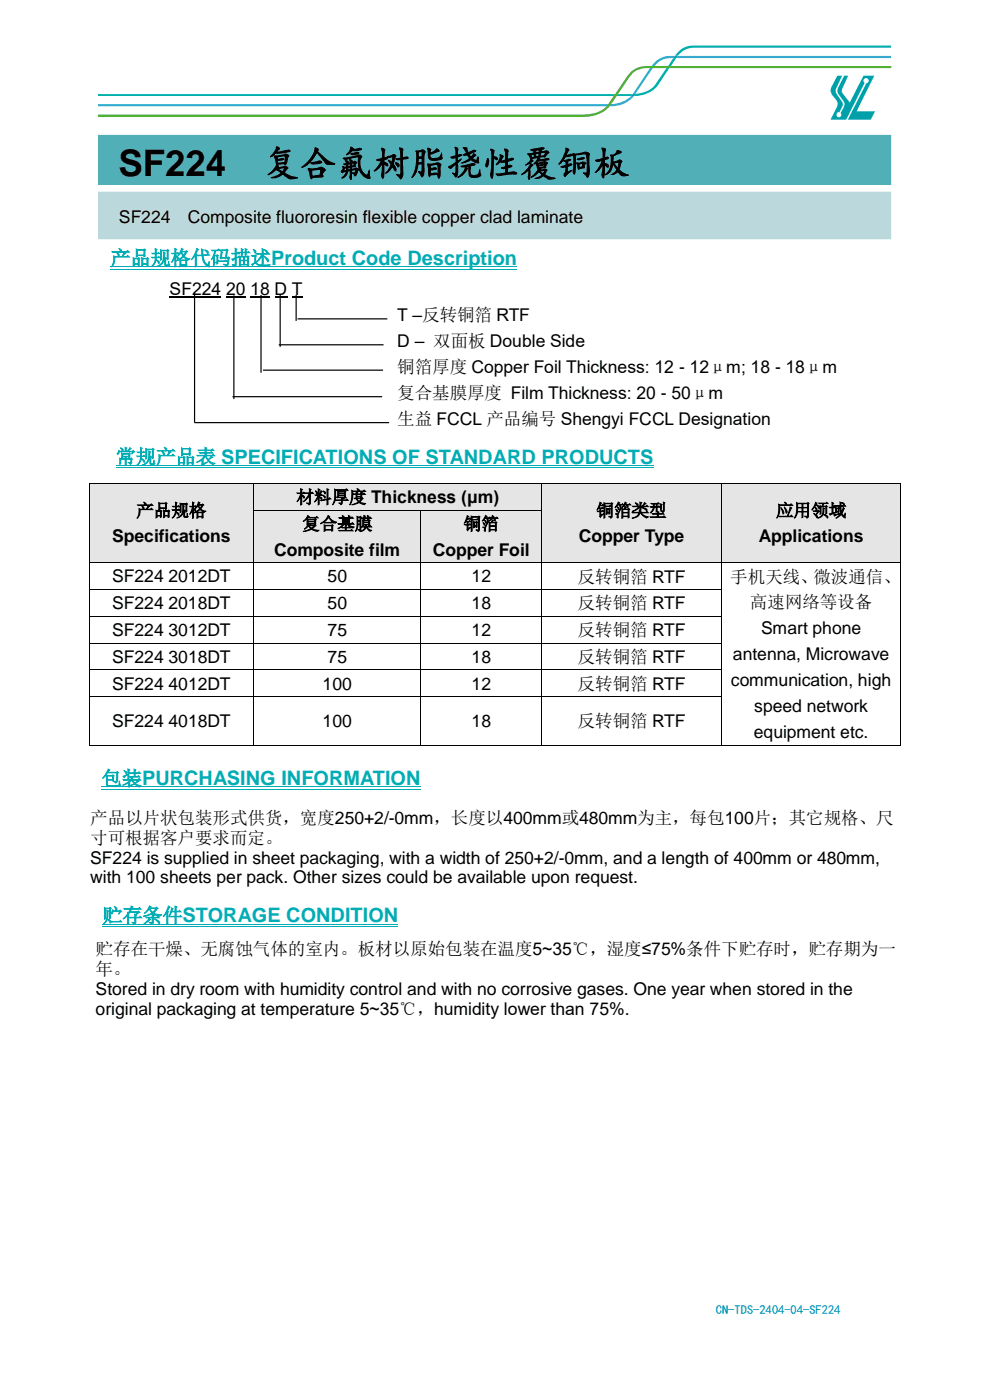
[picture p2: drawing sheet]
<svg xmlns="http://www.w3.org/2000/svg" width="210mm" height="297mm" viewBox="0 0 210 297" stroke-linecap="round" stroke-linejoin="round" font-family="sans-serif">
<path d="M20.8 40.7h168.3v10.1h-168.3z" fill="#bbd9dd"/>
<path d="M20.8 28.6h168.3v10.6h-168.3z" fill="#50afb7"/>
<path d="M20.8 24.3h103.1a5.8 5.8 0 0 0 5.7-3.1l3.4-5a5.2 5.2 0 0 1 5.3-2.2h50.8v.4h-51.9a5 5 0 0 0-4.5 3.1l-2.1 3.2a7.5 7.5 0 0 1-2.3 2.8 11.5 11.5 0 0 1-7 1.3h-100.5z" fill="#5cb531"/>
<path d="M20.8 20v.4h46h63.3l.4-.4zM131.1 20l-.4 .4h3.2l.3-.4zM134.8 19.9l-.3 .5a6.6 6.6 0 0 0 5-2.2l2.5-3.8h-.6l-1.9 2.8a5.1 5.1 0 0 1-4.7 2.7zM142.8 12.3l-1.1 1.7h.6l1.1-1.7zM144 10.9l-.8 .9h.6a4.4 4.4 0 0 1 3.6-1.7h41.7v-.5h-41.7a4.7 4.7 0 0 0-3.4 1.3z" fill="#00b1a9"/>
<path d="M130.5 20l-.4 .4h.6l.4-.4zM141.7 14l-.3 .4h.6l.3-.4z" fill="#009f41"/>
<path d="M20.8 22.1v.5h107.4a.59 .59 0 0 0 .8-.5zM129.6 22.1l-.3 .5a6.4 6.4 0 0 0 5.2-2.2h-.6a6.3 6.3 0 0 1-4.3 1.7zM137.9 14.4l-3.7 5.6 .6-.1 3.7-5.5zM139 13.1l-.8 .9h.6a4.5 4.5 0 0 1 4-1.7l.4-.5a5.4 5.4 0 0 0-4.2 1.3zM143.8 11.8l-.4 .5h45.7v-.5z" fill="#2fa8e1"/>
<path d="M129 22.1l-.3 .5h.6l.3-.5zM138.2 14l-.3 .4h.6l.3-.4z" fill="#00933f"/>
<path d="M134.1 20l-.2 .4a.63 .63 0 0 0 .9-.5zM143.2 11.8l-.4 .5h.6l.4-.5z" fill="#00959f"/>
<path d="M177.6 16.1h1.1l-1.2 2.5a1.71 1.71 0 0 0 .5 2.1l.6 .8a1.46 1.46 0 0 1-.2 1.8l-.4 .6a.53 .53 0 0 0-.5 .6 .53 .53 0 0 0 .8 .3 .53 .53 0 0 0 0-.9 2.86 2.86 0 0 0 .7-2.3l-1.2-1.8a1.88 1.88 0 0 1 .3-1.8l1-1.9h.8l-1.2 2.6a1.14 1.14 0 0 0 .4 1.5l1.2 1.5 2.9-5.6h2.3l-3.8 7.5h4l-1 1.8h-4.8l3.9-7.7a.55 .55 0 0 0 .4-.8 .55 .55 0 0 0-.8-.2 .55 .55 0 0 0 0 .9l-3.9 7.8h-3.3l1.3-2.6a1.57 1.57 0 0 0-.4-2l-.6-.7a1.79 1.79 0 0 1 .1-2.1z" fill="#00a0ab"/>
<path d="M36 63h11M48 63h4.1M53.1 63h4.1M58.3 63h2.7M61.9 63h2.2" fill="none" stroke="#000" stroke-width=".25"/>
<g fill="#e5e5e5">
<path d="M19 102.6h34.7v16.7h-34.7z" fill-rule="evenodd"/>
<path d="M20.8 105.5h31.1v5.5h-31.1z" fill-rule="evenodd"/>
<path d="M20.8 111h31.1v5.5h-31.1z" fill-rule="evenodd"/>
<path d="M53.9 102.6h60.9v5.5h-60.9z" fill-rule="evenodd"/>
<path d="M55.7 102.6h57.3v5.5h-57.3z" fill-rule="evenodd"/>
<path d="M115 102.6h37.9v16.7h-37.9z" fill-rule="evenodd"/>
<path d="M116.8 105.5h34.3v5.5h-34.3z" fill-rule="evenodd"/>
<path d="M116.8 111h34.3v5.5h-34.3z" fill-rule="evenodd"/>
<path d="M153.1 102.6h37.9v16.7h-37.9z" fill-rule="evenodd"/>
<path d="M154.9 105.5h34.3v5.5h-34.3z" fill-rule="evenodd"/>
<path d="M154.9 111h34.3v5.5h-34.3z" fill-rule="evenodd"/>
</g>
<g fill="#000">
<path d="M18.8 102.5h.2v.1h-.2z" fill-rule="evenodd"/>
<path d="M18.8 102.5h.2v.1h-.2z" fill-rule="evenodd"/>
<path d="M53.7 102.5h.2v.1h-.2z" fill-rule="evenodd"/>
<path d="M114.8 102.5h.2v.1h-.2z" fill-rule="evenodd"/>
<path d="M152.9 102.5h.2v.1h-.2z" fill-rule="evenodd"/>
<path d="M191 102.5h.2v.1h-.2z" fill-rule="evenodd"/>
<path d="M191 102.5h.2v.1h-.2z" fill-rule="evenodd"/>
</g>
<path d="M18.9 102.6v5.5M19 102.5h34.7M53.8 102.6v5.5M53.9 102.5h60.9M114.9 102.6v5.5M115 102.5h37.9M153 102.6v5.5M153.1 102.5h37.9M191.1 102.6v5.5" fill="none" stroke="#000" stroke-width=".21"/>
<g fill="#e5e5e5">
<path d="M53.9 108.3h35.3v11h-35.3z" fill-rule="evenodd"/>
<path d="M55.7 108.3h31.7v5.5h-31.7z" fill-rule="evenodd"/>
<path d="M55.7 113.8h31.7v5.5h-31.7z" fill-rule="evenodd"/>
<path d="M89.4 108.3h25.4v11h-25.4z" fill-rule="evenodd"/>
<path d="M91.2 108.3h21.8v5.5h-21.8z" fill-rule="evenodd"/>
<path d="M91.2 113.8h21.8v5.5h-21.8z" fill-rule="evenodd"/>
</g>
<g fill="#000">
<path d="M18.8 108.1h.2v.2h-.2z" fill-rule="evenodd"/>
<path d="M18.8 119.3h.2v.2h-.2z" fill-rule="evenodd"/>
<path d="M53.7 108.1h.2v.2h-.2z" fill-rule="evenodd"/>
<path d="M53.7 119.3h.2v.2h-.2z" fill-rule="evenodd"/>
<path d="M89.2 108.1h.2v.2h-.2z" fill-rule="evenodd"/>
<path d="M89.2 119.3h.2v.2h-.2z" fill-rule="evenodd"/>
<path d="M114.8 108.1h.2v.2h-.2z" fill-rule="evenodd"/>
<path d="M114.8 119.3h.2v.2h-.2z" fill-rule="evenodd"/>
<path d="M152.9 108.1h.2v.2h-.2z" fill-rule="evenodd"/>
<path d="M152.9 119.3h.2v.2h-.2z" fill-rule="evenodd"/>
<path d="M191 108.1h.2v.2h-.2z" fill-rule="evenodd"/>
<path d="M191 119.3h.2v.2h-.2z" fill-rule="evenodd"/>
<path d="M18.8 125h.2v.2h-.2z" fill-rule="evenodd"/>
<path d="M18.8 130.7h.2v.2h-.2z" fill-rule="evenodd"/>
<path d="M18.8 136.4h.2v.1h-.2z" fill-rule="evenodd"/>
<path d="M53.7 125h.2v.2h-.2z" fill-rule="evenodd"/>
<path d="M53.7 130.7h.2v.2h-.2z" fill-rule="evenodd"/>
<path d="M53.7 136.4h.2v.1h-.2z" fill-rule="evenodd"/>
<path d="M89.2 125h.2v.2h-.2z" fill-rule="evenodd"/>
<path d="M89.2 130.7h.2v.2h-.2z" fill-rule="evenodd"/>
<path d="M89.2 136.4h.2v.1h-.2z" fill-rule="evenodd"/>
<path d="M114.8 125h.2v.2h-.2z" fill-rule="evenodd"/>
<path d="M114.8 130.7h.2v.2h-.2z" fill-rule="evenodd"/>
<path d="M114.8 136.4h.2v.1h-.2z" fill-rule="evenodd"/>
<path d="M152.9 125h.2v.2h-.2z" fill-rule="evenodd"/>
<path d="M152.9 130.7h.2v.2h-.2z" fill-rule="evenodd"/>
<path d="M152.9 136.4h.2v.1h-.2z" fill-rule="evenodd"/>
<path d="M191 125h.2v.2h-.2z" fill-rule="evenodd"/>
<path d="M191 130.7h.2v.2h-.2z" fill-rule="evenodd"/>
<path d="M191 136.4h.2v.1h-.2z" fill-rule="evenodd"/>
<path d="M18.8 142h.2v.2h-.2z" fill-rule="evenodd"/>
<path d="M18.8 147.7h.2v.2h-.2z" fill-rule="evenodd"/>
<path d="M18.8 158.1h.2v.1h-.2z" fill-rule="evenodd"/>
<path d="M18.8 158.1h.2v.1h-.2z" fill-rule="evenodd"/>
<path d="M53.7 142h.2v.2h-.2z" fill-rule="evenodd"/>
<path d="M53.7 147.7h.2v.2h-.2z" fill-rule="evenodd"/>
<path d="M53.7 158.1h.2v.1h-.2z" fill-rule="evenodd"/>
<path d="M89.2 142h.2v.2h-.2z" fill-rule="evenodd"/>
<path d="M89.2 147.7h.2v.2h-.2z" fill-rule="evenodd"/>
<path d="M89.2 158.1h.2v.1h-.2z" fill-rule="evenodd"/>
<path d="M114.8 142h.2v.2h-.2z" fill-rule="evenodd"/>
<path d="M114.8 147.7h.2v.2h-.2z" fill-rule="evenodd"/>
<path d="M114.8 158.1h.2v.1h-.2z" fill-rule="evenodd"/>
<path d="M152.9 142h.2v.2h-.2z" fill-rule="evenodd"/>
<path d="M152.9 147.7h.2v.2h-.2z" fill-rule="evenodd"/>
<path d="M152.9 158.1h.2v.1h-.2z" fill-rule="evenodd"/>
<path d="M191 142h.2v.2h-.2z" fill-rule="evenodd"/>
<path d="M191 147.7h.2v.2h-.2z" fill-rule="evenodd"/>
<path d="M191 158.1h.2v.1h-.2z" fill-rule="evenodd"/>
<path d="M191 158.1h.2v.1h-.2z" fill-rule="evenodd"/>
</g>
<g fill="none" stroke="#000" stroke-width=".21">
<path d="M18.9 108.3v11M18.9 119.5v5.5M19 119.4h34.7M53.8 108.3v11M53.8 119.5v5.5M53.9 108.2h35.3M53.9 119.4h35.3M89.3 108.3v11M89.3 119.5v5.5M89.4 108.2h25.4M89.4 119.4h25.4M114.9 108.3v11"/>
<path d="M114.9 119.5v5.5M115 119.4h37.9M153 108.3v11M153 119.5v5.5M153.1 119.4h37.9M191.1 108.3v11M191.1 119.5v5.5M18.9 125.2v5.5M18.9 130.9v5.5M18.9 136.5v5.5M19 125.1h34.7M19 130.8h34.7"/>
<path d="M19 136.5h34.7M53.8 125.2v5.5M53.8 130.9v5.5M53.8 136.5v5.5M53.9 125.1h35.3M53.9 130.8h35.3M53.9 136.5h35.3M89.3 125.2v5.5M89.3 130.9v5.5M89.3 136.5v5.5M89.4 125.1h25.4M89.4 130.8h25.4"/>
<path d="M89.4 136.5h25.4M114.9 125.2v5.5M114.9 130.9v5.5M114.9 136.5v5.5M115 125.1h37.9M115 130.8h37.9M115 136.5h37.9M153 125.2v5.5M153 130.9v5.5M153 136.5v5.5M191.1 125.2v5.5M191.1 130.9v5.5"/>
<path d="M191.1 136.5v5.5M18.9 142.2v5.5M18.9 147.9v10.2M19 142.1h34.7M19 147.8h34.7M19 158.1h34.7M53.8 142.2v5.5M53.8 147.9v10.2M53.9 142.1h35.3M53.9 147.8h35.3M53.9 158.1h35.3M89.3 142.2v5.5"/>
<path d="M89.3 147.9v10.2M89.4 142.1h25.4M89.4 147.8h25.4M89.4 158.1h25.4M114.9 142.2v5.5M114.9 147.9v10.2M115 142.1h37.9M115 147.8h37.9M115 158.1h37.9M153 142.2v5.5M153 147.9v10.2M153.1 158.1h37.9"/>
<path d="M191.1 142.2v5.5M191.1 147.9v10.2"/>
</g>
<path d="M23.5 56.6h86.2M23.5 57.1h86.2M24.6 98.7h114.1M24.6 99.2h114.1M21.6 166.9h67.7M21.6 167.5h67.7M21.7 196.1h62.8M21.7 196.6h62.8" fill="none" stroke="#00adb5" stroke-width=".21"/>
<path d="M41.3 62.1v27.6h41.2M49.6 62.7v22M55.4 62.6v16.5M55.8 78.5h25.5M59.1 73.2h22.3M59.4 62.6v11M62.8 62.6v5.5M63.1 67.6h19.1M49.3 84.2h31.8" fill="none" stroke="#000" stroke-width=".25"/>
<g font-size="7.7">
<text x="25.1" y="37.4">SF224</text>
<text x="55.8" y="37.4">复合氟树脂挠性覆铜板</text>
</g>
<g font-size="4.2" fill="#00adb5">
<text x="23.5" y="56.2">产品规格代码描述Product Code Description</text>
<text x="24.6" y="98.4">常规产品表 SPECIFICATIONS OF STANDARD PRODUCTS</text>
<text x="21.6" y="166.6">包装PURCHASING INFORMATION</text>
<text x="21.7" y="195.7">贮存条件STORAGE CONDITION</text>
</g>
<g font-size="3.7">
<text x="25.2" y="47.3">SF224</text>
<text x="39.8" y="47.3">Composite fluororesin flexible copper clad laminate</text>
<text x="36" y="62.5">SF224</text>
<text x="48" y="62.5">20</text>
<text x="53.1" y="62.5">18 D T</text>
<text x="84.3" y="68">T –反转铜箔 RTF</text>
<text x="84.3" y="73.5">D – 双面板 Double Side</text>
<text x="84.3" y="79">铜箔厚度 Copper Foil Thickness: 12 - 12μm; 18 - 18μm</text>
<text x="84.3" y="84.5">复合基膜厚度 Film Thickness: 20 - 50μm</text>
<text x="84.3" y="90.1">生益 FCCL 产品编号 Shengyi FCCL Designation</text>
<text x="62.9" y="106.7">材料厚度 Thickness (μm)</text>
<text x="28.9" y="109.6">产品规格</text>
<text x="64.1" y="112.4">复合基膜</text>
<text x="98.4" y="112.4">铜箔</text>
<text x="126.5" y="109.6">铜箔类型</text>
<text x="164.6" y="109.6">应用领域</text>
<text x="23.8" y="115.1">Specifications</text>
<text x="58.1" y="117.9">Composite film</text>
<text x="91.8" y="117.9">Copper Foil</text>
<text x="122.8" y="115.1">Copper Type</text>
<text x="160.9" y="115.1">Applications</text>
<text x="23.8" y="123.5">SF224</text>
<text x="35.8" y="123.5">2012DT</text>
<text x="69.5" y="123.5">50</text>
<text x="100.1" y="123.5">12</text>
<text x="122.5" y="123.6">反转铜箔 RTF</text>
<text x="154.9" y="123.6">手机天线、微波通信、</text>
<text x="23.8" y="129.3">SF224</text>
<text x="35.8" y="129.3">2018DT</text>
<text x="69.5" y="129.3">50</text>
<text x="100.1" y="129.3">18</text>
<text x="122.5" y="129.3">反转铜箔 RTF</text>
<text x="159.1" y="129.1">高速网络等设备</text>
<text x="23.8" y="134.9">SF224</text>
<text x="35.8" y="134.9">3012DT</text>
<text x="69.5" y="134.9">75</text>
<text x="100.1" y="134.9">12</text>
<text x="122.5" y="135">反转铜箔 RTF</text>
<text x="161.5" y="134.6">Smart phone</text>
<text x="23.8" y="140.6">SF224</text>
<text x="35.8" y="140.6">3018DT</text>
<text x="69.5" y="140.6">75</text>
<text x="100.1" y="140.6">18</text>
<text x="122.5" y="140.6">反转铜箔 RTF</text>
<text x="155.5" y="140.1">antenna, Microwave</text>
<text x="23.8" y="146.3">SF224</text>
<text x="35.8" y="146.3">4012DT</text>
<text x="68.4" y="146.3">100</text>
<text x="100.1" y="146.3">12</text>
<text x="122.5" y="146.3">反转铜箔 RTF</text>
<text x="155" y="145.6">communication, high</text>
<text x="23.8" y="154.3">SF224</text>
<text x="35.8" y="154.3">4018DT</text>
<text x="68.4" y="154.3">100</text>
<text x="100.1" y="154.3">18</text>
<text x="122.5" y="154.3">反转铜箔 RTF</text>
<text x="160" y="151.1">speed network</text>
<text x="159.9" y="156.6">equipment etc.</text>
<text x="19.1" y="174.7">产品以片状包装形式供货，宽度250+2/-0mm，长度以400mm或480mm为主，每包100片；其它规格、尺</text>
<text x="19.1" y="179">寸可根据客户要求而定。</text>
<text x="19.1" y="183.2">SF224 is supplied in sheet packaging, with a width of 250+2/-0mm, and a length of 400mm or 480mm,</text>
<text x="19.1" y="187.4">with 100 sheets per pack. Other sizes could be available upon request.</text>
<text x="20.3" y="202.6">贮存在干燥、无腐蚀气体的室内。板材以原始包装在温度5~35℃，湿度≤75%条件下贮存时，贮存期为一</text>
<text x="20.3" y="206.9">年。</text>
<text x="20.3" y="211.1">Stored in dry room with humidity control and with no corrosive gases. One year when stored in the</text>
<text x="20.3" y="215.3">original packaging at temperature 5~35℃，humidity lower than 75%.</text>
</g>
<text font-size="2.7" fill="#03c" x="151.8" y="278.8">CN-TDS-2404-04-SF224</text>
</svg>
